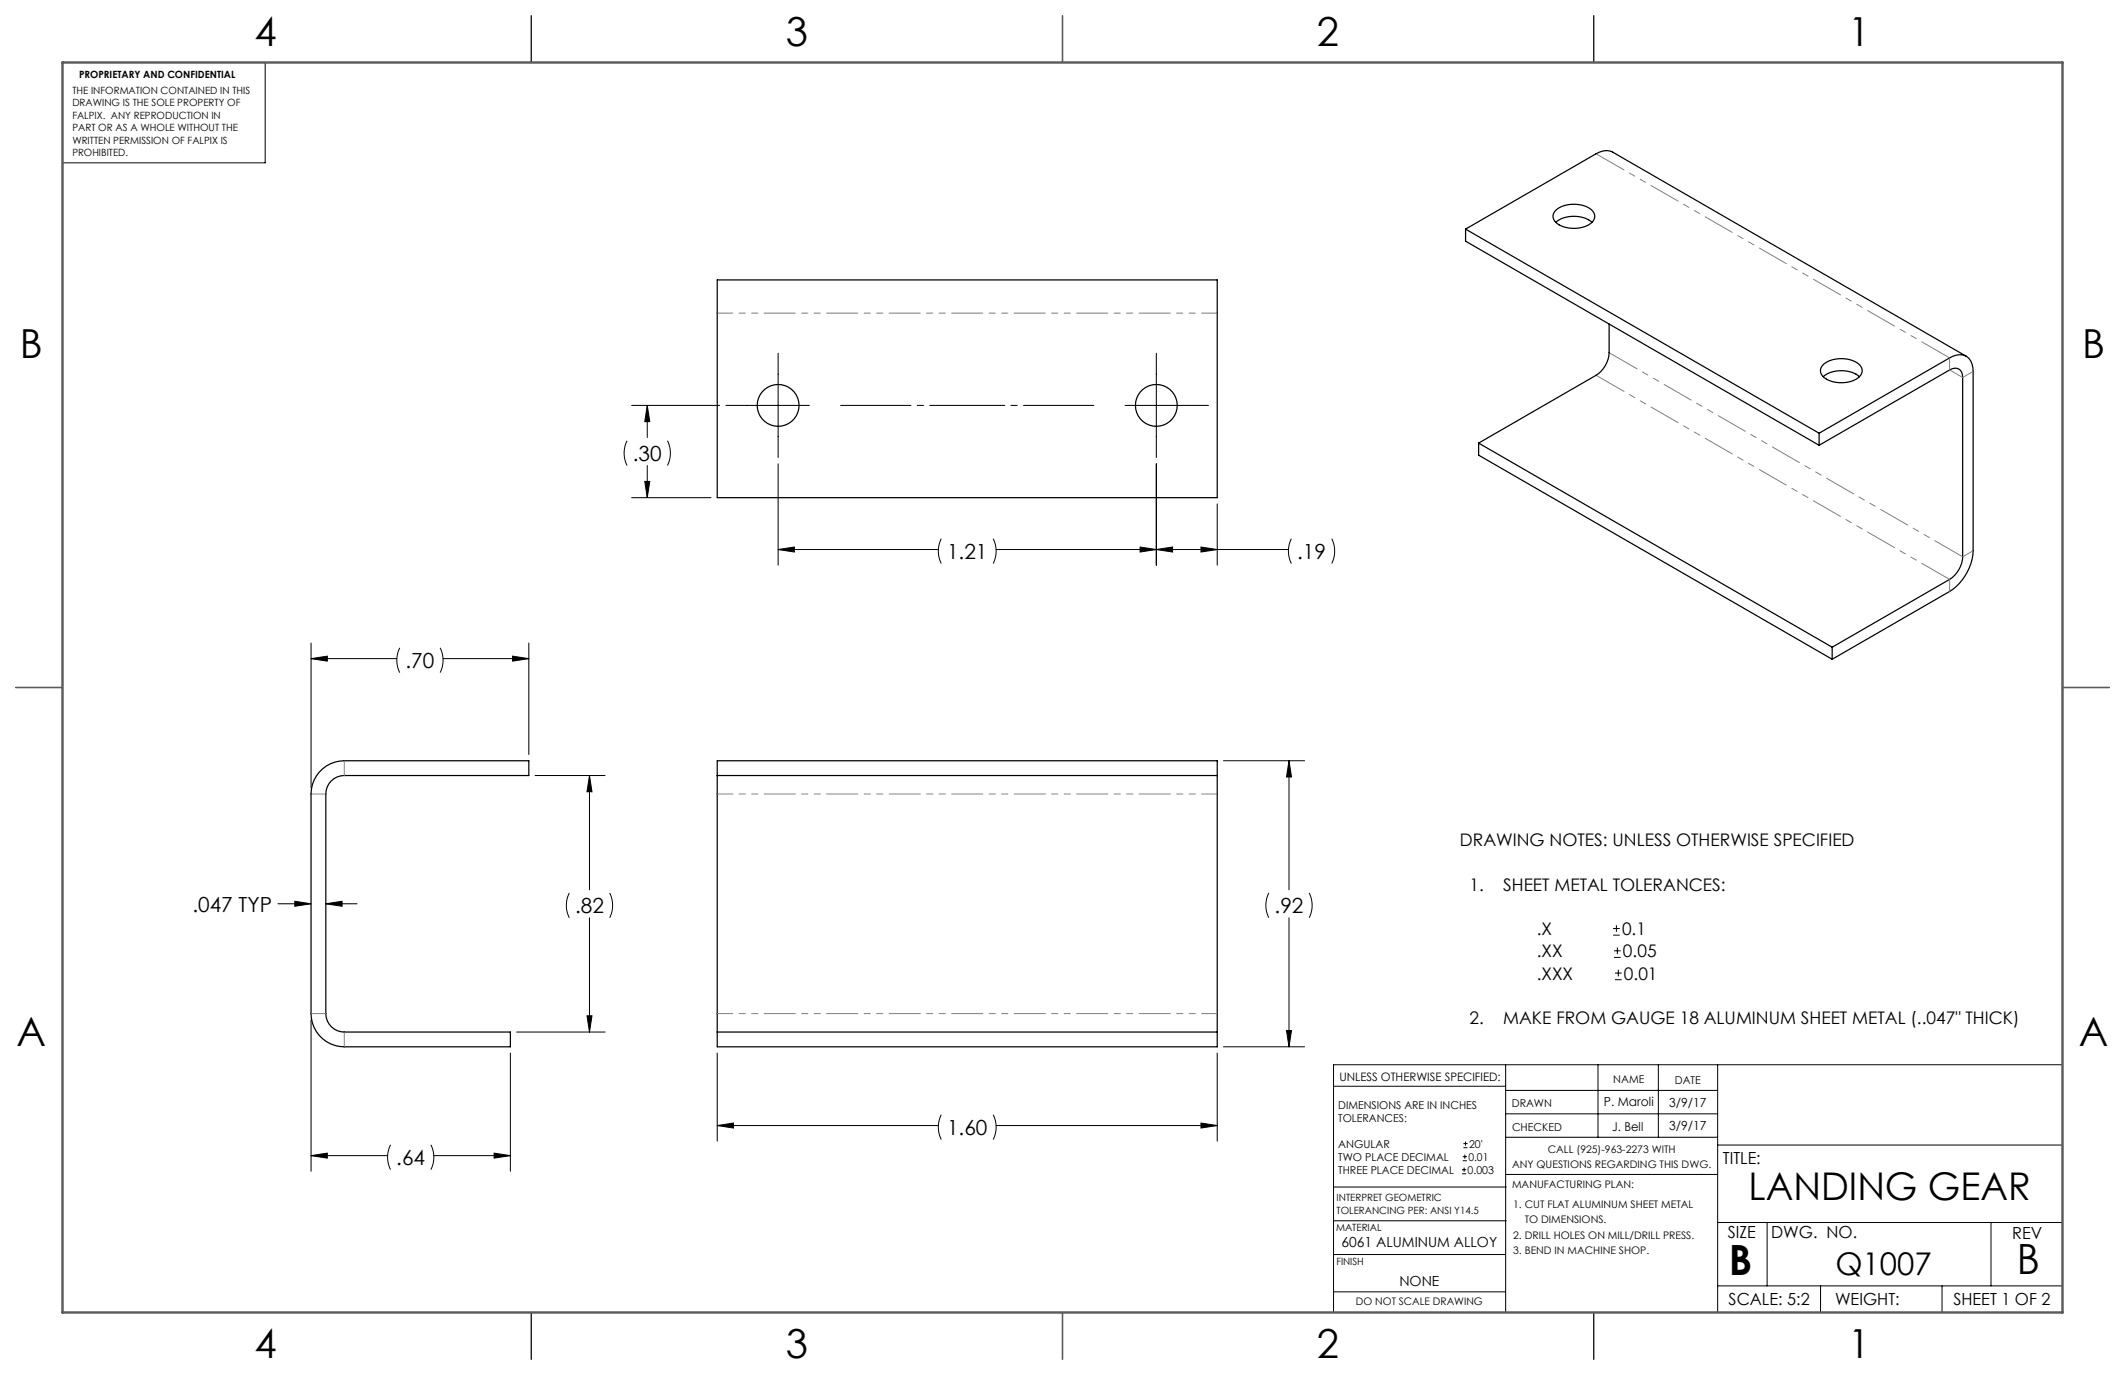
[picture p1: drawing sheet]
<svg xmlns="http://www.w3.org/2000/svg" width="432mm" height="279mm" viewBox="0 0 432 279" stroke-linecap="round" stroke-linejoin="round" font-family="sans-serif">
<g fill="none" stroke="#000" stroke-width=".2">
<path d="M53.9 12.7v20.4h-41.2M158.1 71.8v21.2M235 71.8v21.2M127.4 89.6a5.6 5.6 0 0 0 0 5M128.3 82.4h17.9M131 97.8h1l-.5 3.3zM131.5 82.4v6.5M131.5 94.6v6.5M131.5 82.4l.5 3.3h-1zM135.6 89.6a5.6 5.6 0 0 1 0 5M147.5 82.4h17M158.1 94.2v20.6"/>
<path d="M228.6 82.4h17M235 94.2v20.6M128.3 101.1h16.2M158.1 111.7l3.3-.5v1zM158.1 111.7h32.6M191.3 109.5a5.6 5.6 0 0 0 0 5M201.8 109.5a5.6 5.6 0 0 1 0 5M202.4 111.7h59.4M231.7 111.2l3.3 .5-3.3 .5zM235 111.7l3.3-.5v1zM244 111.2l3.3 .5-3.3 .5zM247.3 102.4v12.4"/>
<path d="M262.4 109.5a5.6 5.6 0 0 0 0 5M270.6 109.5a5.6 5.6 0 0 1 0 5M63.2 133.8l3.3-.5v1zM63.2 130.7v29.4M63.2 133.8h17.4M81.2 131.6a5.6 5.6 0 0 0 0 5.1M89.4 131.6a5.6 5.6 0 0 1 0 5.1M90 133.8h17.5M104.2 133.3l3.3 .5-3.3 .5zM107.5 130.7v22.6M108.7 157.6h14.3M119.8 157.6l.5 3.3h-1z"/>
<path d="M119.8 157.6v23.2M248.6 154.6h16.5M261.9 154.6v26.2M261.9 154.6l.5 3.3h-1zM56.5 183.6h6.7M59.9 183.1l3.3 .5-3.3 .6zM66.2 183.6l3.3-.5v1.1zM66.2 183.6h6.4M115.7 181.5a5.6 5.6 0 0 0 0 5M119.8 186.5v23.2M123.9 181.5a5.6 5.6 0 0 1 0 5M257.8 181.5a5.6 5.6 0 0 0 0 5"/>
<path d="M261.9 186.5v26.2M266 181.5a5.6 5.6 0 0 1 0 5M327.8 190h1.3M327.8 188.7h1.3M328 194.5h1.3M328 193.2h1.3M328.2 199.1h1.3M328.2 197.7h1.3M328.5 188v1.3M328.6 192.5v1.4M328.8 197.1v1.3M63.2 207.2v30.8"/>
<path d="M103.7 214v24M105 209.7h18M119.3 206.4h1l-.5 3.3zM145.7 214v17.9M247.3 214v17.9M248.6 212.7h16.5M261.4 209.4h1l-.5 3.3zM305.9 216.4v50.3M324.7 216.4v14.7M337 216.4v14.7M349 216.4v50.3M419.1 216.4h-148.1v50.3"/>
<path d="M63.2 234.8l3.3-.5v1zM63.2 234.8h15.6M79.4 232.6a5.6 5.6 0 0 0 0 5.1M87.6 232.6a5.6 5.6 0 0 1 0 5.1M88.2 234.8h15.5M100.4 234.3l3.3 .5-3.3 .5zM145.7 228.7l3.3-.5v1zM145.7 228.7h45M191.3 226.5a5.6 5.6 0 0 0 0 5.1M201.8 226.5a5.6 5.6 0 0 1 0 5.1M202.4 228.7h44.9M244 228.2l3.3 .5-3.3 .5z"/>
<path d="M271 220.7h34.9M297.1 238.5h.8M297.1 237.7h.8M297.2 235.9h.9M297.2 235h.9M297.4 233.2h.8M297.4 232.4h.8M297.5 237.3v.8M297.7 234.6v.8M297.8 232v.8M305.9 231.1h43.1M305.9 226.3h43.1"/>
<path d="M305.9 221.6h43.1M305.9 238.6h43.1M349 232.7h70.1M271 254.9h34.9M271 248.1h35.1M271 241.2h35.1M349 248.4h70.1M359.1 248.4v12.9M404.6 248.4v12.9M271 262.5h34.9M349 261.3h70.1M369.9 261.3v5.4"/>
<path d="M394.6 261.3v5.4"/>
</g>
<path d="M170.8 82.4h51.5" fill="none" stroke="#000" stroke-width=".2" stroke-dasharray="15.2 1.3 1.3 1.3" stroke-dashoffset=".9"/>
<g fill="none" stroke="#000" stroke-width=".25">
<path d="M107.9 3.2v9.5M215.9 3.2v9.5M323.8 3.2v9.5M145.7 56.9h101.6v44.2h-101.6zM297.8 46.6l26.5-15.4a3.3 3.3 0 0 1 3.4-.3l71.8 41.5M297.8 46.6l71.8 41.4M297.8 46.6v2.4l71.8 41.5M316 42.9a5.9 5.9 0 0 1 7.7 0 1.75 1.75 0 0 1-.9 2.8 6.2 6.2 0 0 1-6.8-.7 1.55 1.55 0 0 1 0-2.1zM316.1 45.2a6.1 6.1 0 0 1 7.4 0M327 65.8v5.9a5.9 5.9 0 0 1-2.7 4.6l-23.8 13.7M370.5 76.6a6.1 6.1 0 0 1 7.3 0M370.7 73.9a6.1 6.1 0 0 1 7.3 .4 1.75 1.75 0 0 1-.8 2.8 6.2 6.2 0 0 1-6.9-.7 1.63 1.63 0 0 1 .4-2.5z"/>
<path d="M300.5 90l71.8 41.5M300.5 90v2.5l71.8 41.5M369.6 88l26.6-15.3a2.85 2.85 0 0 1 4.3 .7l.4 1.3v.8v36.4a10.5 10.5 0 0 1-4.7 8.3l-23.9 13.8M369.6 90.5l26.6-15.3a1.62 1.62 0 0 1 1.8-.2 1.62 1.62 0 0 1 .8 1.7v36.4a5.9 5.9 0 0 1-2.6 4.6l-23.9 13.8M369.6 88v2.5M3.2 139.7h9.5M372.3 131.5v2.5M419.1 139.7h9.5M64.9 156.9a6.7 6.7 0 0 1 5.1-2.3h37.5v3h-37.5a3.7 3.7 0 0 0-3.8 3.7v44.7a3.8 3.8 0 0 0 3.8 3.7h33.7v3h-33.7a6.8 6.8 0 0 1-6.8-6.7v-44.7a6.7 6.7 0 0 1 1.7-4.4zM145.7 157.6v52.1M145.7 157.6h101.6M145.7 157.6v-3h101.6v3"/>
<path d="M247.3 157.6v52.1M145.7 209.7v3h101.6v-3M145.7 209.7h101.6M107.9 266.7v9.5M215.9 266.7v9.5M323.8 266.7v9.5"/>
<circle cx="158.1" cy="82.4" r="4.3"/>
<circle cx="235" cy="82.4" r="4.2"/>
</g>
<path d="M215.9 3.2v9.5M3.2 139.7h9.5M419.1 139.7h9.5M215.9 266.7v9.5" fill="none" stroke="#5c5c5c" stroke-width=".25"/>
<path d="M12.7 12.7h406.4v254h-406.4z" fill="none" stroke="#5c5c5c" stroke-width=".5"/>
<path d="M261.9 154.6l.5 3.3h-1zM261.4 209.4h1l-.5 3.3zM145.7 228.7l3.3-.5v1zM244 228.2l3.3 .5-3.3 .5zM63.2 133.8l3.3-.5v1zM104.2 133.3l3.3 .5-3.3 .5zM59.9 183.1l3.3 .5-3.3 .6zM66.2 183.6l3.3-.5v1.1zM63.2 234.8l3.3-.5v1zM100.4 234.3l3.3 .5-3.3 .5zM119.8 157.6l.5 3.3h-1zM119.3 206.4h1l-.5 3.3zM131 97.8h1l-.5 3.3zM131.5 82.4l.5 3.3h-1zM235 111.7l3.3-.5v1zM244 111.2l3.3 .5-3.3 .5zM231.7 111.2l3.3 .5-3.3 .5zM158.1 111.7l3.3-.5v1z" fill="#000"/>
<path d="M324.3 76.3l71.9 41.4M327 71.7l71.8 41.4M396.2 72.7l-71.9-41.5" fill="none" stroke="#808080" stroke-width=".2" stroke-dasharray="6.3 1.3 1.3 1.3 1.3 1.3" stroke-dashoffset="-.2"/>
<path d="M396.2 75.2l2.6 1.5M396.2 75.2v-2.5M398.8 76.7l2.1-1.2M396.2 117.7v2.5M400.9 111.9l-2.1 1.2M70 157.6v-3M66.2 161.3h-3M63.2 206h3M70 209.7v3" fill="none" stroke="#808080" stroke-width=".2" stroke-dasharray="6.3 1.3 1.3 1.3 1.3 1.3"/>
<path d="M247.3 63.6h-101.6M145.7 161.3h101.6M145.7 206h101.6" fill="none" stroke="#808080" stroke-width=".2" stroke-dasharray="6.3 1.3 1.3 1.3 1.3 1.3" stroke-dashoffset="3.2"/>
<g font-size="8.5">
<text x="351.3" y="259">B</text>
<text x="409.8" y="258.9">B</text>
</g>
<g font-size="8.1">
<text x="51.7" y="9.3">4</text>
<text x="159.7" y="9.3">3</text>
<text x="267.6" y="9.3">2</text>
<text x="375.6" y="9.3">1</text>
<text x="4" y="72.8">B</text>
<text x="423.1" y="72.8">B</text>
<text x="3.3" y="212.5">A</text>
<text x="422.4" y="212.5">A</text>
<text x="51.7" y="276">4</text>
<text x="159.7" y="276">3</text>
<text x="267.6" y="276">2</text>
<text x="375.6" y="276">1</text>
</g>
<text font-size="7.8" x="355.3" y="243.8">LANDING GEAR</text>
<text font-size="6.3" x="372.9" y="259.1">Q1007</text>
<g font-size="4.2">
<text x="128.6" y="93.7">.30</text>
<text x="192.4" y="113.6">1.21</text>
<text x="263.6" y="113.6">.19</text>
<text x="82.4" y="135.8">.70</text>
<text x="39.1" y="185.3">.047 TYP</text>
<text x="116.9" y="185.6">.82</text>
<text x="259" y="185.6">.92</text>
<text x="192.4" y="230.6">1.60</text>
<text x="80.5" y="236.8">.64</text>
</g>
<g font-size="3.5">
<text x="296.6" y="171.9">DRAWING NOTES: UNLESS OTHERWISE SPECIFIED</text>
<text x="298.6" y="181">1.</text>
<text x="305.4" y="181">SHEET METAL TOLERANCES:</text>
<text x="312.3" y="190">.X</text>
<text x="329.6" y="190">0.1</text>
<text x="312.3" y="194.5">.XX</text>
<text x="329.8" y="194.5">0.05</text>
<text x="312.3" y="199.1">.XXX</text>
<text x="330" y="199.1">0.01</text>
<text x="298.6" y="208.1">2.</text>
<text x="305.4" y="208.1">MAKE FROM GAUGE 18 ALUMINUM SHEET METAL (..047&quot; THICK)</text>
</g>
<g font-size="3.4">
<text x="350.1" y="236.5">TITLE:</text>
<text x="351.1" y="251.6">SIZE</text>
<text x="359.9" y="251.6">DWG. NO.</text>
<text x="408.9" y="251.7">REV</text>
<text x="351.2" y="265.2">SCALE: 5:2</text>
<text x="372.9" y="265.2">WEIGHT:</text>
<text x="396.9" y="265.2">SHEET 1 OF 2</text>
</g>
<g font-size="2.8">
<text x="272.6" y="253.4">6061 ALUMINUM ALLOY</text>
<text x="284.3" y="261.3">NONE</text>
</g>
<g font-size="2.5">
<text x="325.9" y="224.8">P. Maroli</text>
<text x="339.2" y="224.9">3/9/17</text>
<text x="327.6" y="229.7">J. Bell</text>
<text x="339.2" y="229.7">3/9/17</text>
</g>
<text font-size="2.4" x="272.2" y="219.7">UNLESS OTHERWISE SPECIFIED:</text>
<g font-size="2.2">
<text x="327.8" y="220.1">NAME</text>
<text x="340.3" y="220.2">DATE</text>
<text x="271.9" y="225.3">DIMENSIONS ARE IN INCHES</text>
<text x="271.9" y="227.9">TOLERANCES:</text>
<text x="307.2" y="224.9">DRAWN</text>
<text x="271.9" y="233.2">ANGULAR</text>
<text x="298.5" y="233.2">20'</text>
<text x="307.3" y="229.8">CHECKED</text>
<text x="271.9" y="238.5">THREE PLACE DECIMAL</text>
<text x="271.9" y="235.9">TWO PLACE DECIMAL</text>
<text x="298.2" y="238.5">0.003</text>
<text x="298.4" y="235.9">0.01</text>
</g>
<g font-size="2.1">
<text x="307.3" y="237.3">ANY QUESTIONS REGARDING THIS DWG.</text>
<text x="314.5" y="234.2">CALL (925)-963-2273 WITH</text>
<text x="307.3" y="241.3">MANUFACTURING PLAN:</text>
<text x="307.5" y="245.5">1. CUT FLAT ALUMINUM SHEET METAL</text>
<text x="307.5" y="251.7">2. DRILL HOLES ON MILL/DRILL PRESS.</text>
<text x="309.8" y="248.6">TO DIMENSIONS.</text>
<text x="307.5" y="254.8">3. BEND IN MACHINE SHOP.</text>
<text x="275.5" y="265.1">DO NOT SCALE DRAWING</text>
</g>
<g font-size="2">
<text x="16.1" y="15.9">PROPRIETARY AND CONFIDENTIAL</text>
<text x="14.7" y="19.1">THE INFORMATION CONTAINED IN THIS</text>
<text x="14.7" y="21.6">DRAWING IS THE SOLE PROPERTY OF</text>
<text x="14.7" y="24.1">FALPIX. ANY REPRODUCTION IN</text>
<text x="14.7" y="26.6">PART OR AS A WHOLE WITHOUT THE</text>
<text x="14.7" y="29.2">WRITTEN PERMISSION OF FALPIX IS</text>
<text x="14.7" y="31.7">PROHIBITED.</text>
<text x="271.6" y="244.1">INTERPRET GEOMETRIC</text>
<text x="271.5" y="250.2">MATERIAL</text>
<text x="271.6" y="246.6">TOLERANCING PER: ANSI Y14.5</text>
<text x="271.5" y="257">FINISH</text>
</g>
</svg>
